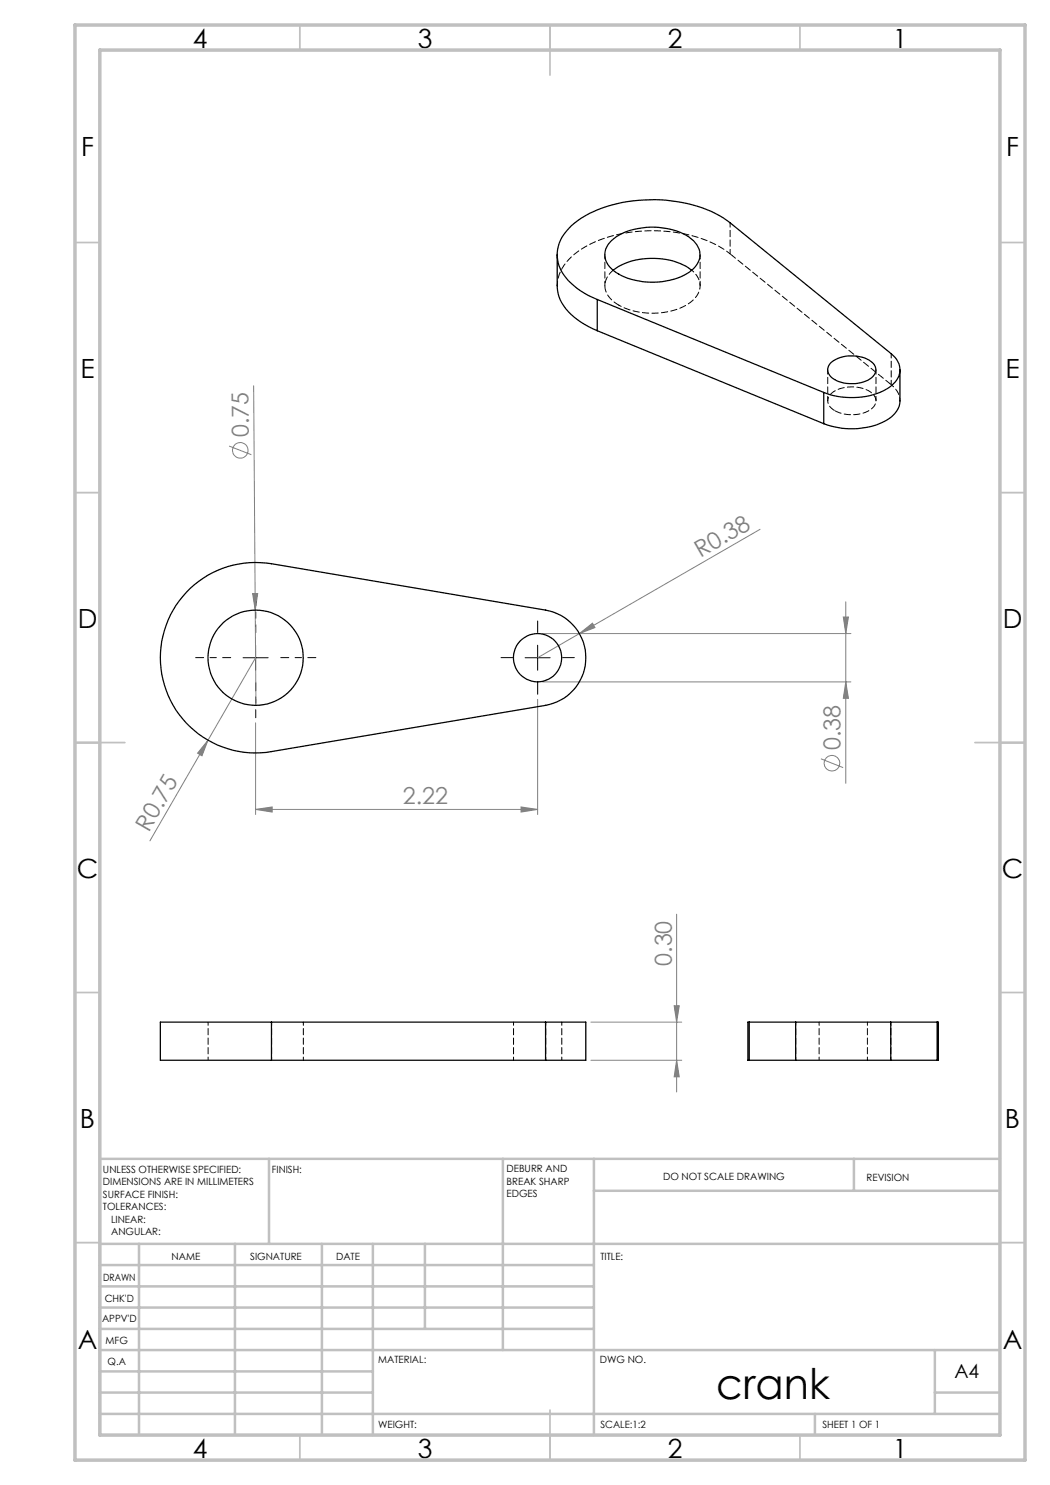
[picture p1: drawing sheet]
<svg xmlns="http://www.w3.org/2000/svg" width="210mm" height="297mm" viewBox="0 0 210 297" stroke-linecap="round" stroke-linejoin="round" font-family="sans-serif">
<g fill="none" stroke="#808080" stroke-width=".2">
<path d="M50.7 77.1l.5 64M45.8 89.2l4.5 1.7M50.5 118.7h1l-.5 3.3zM152 105.9l-36.1 20.8M51.1 131.5l-9.5 16.6M107.5 139.9v23M108.5 126.7h61.7M108.5 136.4h61.7M115.9 126.7l2.6-2.1 .5 .9zM115.9 126.7l-8.4 4.8M168.7 123.4h1l-.5 3.3zM169.2 136.4l.5 3.3h-1z"/>
<path d="M169.2 120.4v36.3M41.6 148.1l-1.2 3.1-.9-.6zM41.6 148.1l-11.6 20.1M51.1 144.6v18.3M164.2 151.8l4.4 1.7M51.1 161.9l3.3-.5v1zM51.1 161.9h56.4M104.2 161.4l3.3 .5-3.3 .5zM135.3 182.8v35.6M118.2 212.1h18.1M118.2 204.4h18.1M134.8 201.2h1.1l-.6 3.2z"/>
<path d="M135.3 212.1l.6 3.3h-1.1z"/>
<circle cx="48.1" cy="90.1" r="1.56"/>
<circle cx="166.4" cy="152.6" r="1.55"/>
</g>
<path d="M46.1 131.5h-7M51.1 126.5v-7M51.1 136.5v7M56.1 131.5h7.1" fill="none" stroke="#000" stroke-width=".2" stroke-dasharray="15.2 1.3 1.3 1.3" stroke-dashoffset="13.6"/>
<path d="M102.5 131.5h-2.3M107.5 126.5v-2.3M107.5 136.5v2.4M112.5 131.5h2.4" fill="none" stroke="#000" stroke-width=".2" stroke-dasharray="15.2 1.3 1.3 1.3"/>
<path d="M48.6 131.5h5M51.1 129v5.1M105 131.5h5M107.5 129v5.1" fill="none" stroke="#000" stroke-width=".2"/>
<g fill="none" stroke="#c0c0c0" stroke-width=".35">
<path d="M60 5v5M110 5v10M160 5v5M15 48.5h5M200 48.5h5M15 98.5h5M200 98.5h5M15 148.5h10M195 148.5h10M15 198.5h5M200 198.5h5M15 248.5h5"/>
<path d="M200 248.5h5M60 287v5M110 282v10M160 287v5"/>
</g>
<g fill="none" stroke="#c0c0c0" stroke-width=".5">
<path d="M53.8 231.8v17M100.6 231.8v38.2M118.8 231.8v55.2M118.8 238.2h81.2M170.8 231.8v6.4M200 231.8h-180v55.2M20 248.8h180M20 257.3h98.8M20 253h98.8M27.8 248.8v38.2M47 248.8v38.2M64.4 248.8v38.2"/>
<path d="M74.6 248.8v38.2M85 248.8v17M20 265.8h98.8M20 261.5h98.8M20 278.5h54.6M20 274.3h54.6M20 270h180M187 278.5h13M187 270v12.8M20 282.8h180M163 282.8v4.2"/>
</g>
<path d="M15 5h190v287h-190zM20 10h180v277h-180z" fill="none" stroke="#c0c0c0" stroke-width=".7"/>
<g fill="#808080">
<path d="M115.9 126.7l2.6-2.1 .5 .9z"/>
<path d="M41.6 148.1l-1.2 3.1-.9-.6z"/>
<path d="M50.5 118.7h1l-.5 3.3z"/>
<path d="M51.1 161.9l3.3-.5v1zM104.2 161.4l3.3 .5-3.3 .5z"/>
<path d="M135.3 212.1l.6 3.3h-1.1zM134.8 201.2h1.1l-.6 3.2z"/>
<path d="M168.7 123.4h1l-.5 3.3zM169.2 136.4l.5 3.3h-1z"/>
</g>
<g fill="none" stroke="#000" stroke-width=".25">
<path d="M111.4 50.9v6.2a8.4 8.4 0 0 0 4.1 6.8l2.2 1.4 1.8 .8M119.5 59.9a13.2 13.2 0 0 1-7.7-6.8 7.4 7.4 0 0 1 2.5-7.9 24 24 0 0 1 15.6-5.2 26 26 0 0 1 16.1 4.6l32.2 26.1a3.8 3.8 0 0 1 0 6.5 14.6 14.6 0 0 1-13.5 1.3M119.5 59.9l45.2 18.6M119.5 59.9v6.2M122.3 48.1a12.8 12.8 0 0 1 10.1-2.5 9.7 9.7 0 0 1 6.9 3.3 3.7 3.7 0 0 1-1.1 5.2 14.3 14.3 0 0 1-13.2 1.3 5.7 5.7 0 0 1-4-4.2l.1-1.4 .5-.9zM122.6 54a14.3 14.3 0 0 1 15.2-.4l.5 .4M119.5 66.1l45.2 18.6M164.7 78.5v6.2M166.1 72.6a7 7 0 0 1 8.3-.1 1.93 1.93 0 0 1-.4 3.3 7.2 7.2 0 0 1-7.8-.4 1.9 1.9 0 0 1-.1-2.8zM180 74v6.2a5.3 5.3 0 0 1-4 4.5 15.5 15.5 0 0 1-11.3 0M38 117.7a19.1 19.1 0 0 1 16.3-5l54.8 9.3a9.7 9.7 0 0 1 8.1 9.5 9.7 9.7 0 0 1-8.1 9.6l-54.8 9.2a19.1 19.1 0 0 1-20.2-10.3 19.1 19.1 0 0 1 3.9-22.3zM54.3 204.4h-22.2v7.7h22.2"/>
<path d="M54.3 204.4v7.7M54.3 212.1h54.8M54.3 204.4h54.8M109.1 204.4h8.1v7.7h-8.1M109.1 204.4v7.7M149.9 204.4h-.3v7.7h.3M149.9 212.1h9.2M149.9 204.4h9.2M149.9 204.4v7.7M159.1 212.1h19.1M159.1 204.4h19.1M159.1 204.4v7.7"/>
<path d="M178.2 212.1h9.2M178.2 204.4h9.2M178.2 204.4v7.7M187.4 204.4h.3v7.7h-.3M187.4 204.4v7.7"/>
<circle cx="51.1" cy="131.5" r="9.5"/>
<circle cx="107.5" cy="131.5" r="4.8"/>
</g>
<path d="M180 80.2a4.2 4.2 0 0 0-1.8-3.3M41.6 204.4v7.6M54.3 204.4v7.6M60.7 212v-7.6M102.7 204.4v7.6M109.1 204.4v7.6M112.4 212v-7.6M159.1 204.4v7.6M163.8 204.4v7.6M173.5 212v-7.6M178.2 212v-7.6" fill="none" stroke="#000" stroke-width=".2" stroke-dasharray="1.3 .6" stroke-dashoffset=".6"/>
<path d="M121 50.9v6.2M140 57.1v-6.2M146 44.6v6.2M146 50.8a25.5 25.5 0 0 0-16.1-4.6 25 25 0 0 0-15 4.6 8.4 8.4 0 0 0-3.5 6.3M165.5 73.9v6.3M178.2 70.7v6.2M175.2 80.2v-6.3" fill="none" stroke="#000" stroke-width=".2" stroke-dasharray="1.3 .6" stroke-dashoffset=".4"/>
<path d="M178.2 76.9l-32.2-26.1M167 82.1a7.1 7.1 0 0 0 7.6-.6 1.99 1.99 0 0 0-.8-3.3 7.1 7.1 0 0 0-7.7 .6 1.99 1.99 0 0 0 .9 3.3" fill="none" stroke="#000" stroke-width=".2" stroke-dasharray="1.3 .6" stroke-dashoffset="-.1"/>
<path d="M123.8 61a14.7 14.7 0 0 0 14-.3 3.9 3.9 0 0 0 1.6-5.6l-1-1.1" fill="none" stroke="#000" stroke-width=".2" stroke-dasharray="1.3 .6" stroke-dashoffset=".7"/>
<path d="M122.6 54a3.7 3.7 0 0 0 .1 6.3l1.1 .7" fill="none" stroke="#000" stroke-width=".2" stroke-dasharray="1.3 .6" stroke-dashoffset=".1"/>
<text font-size="8.5" x="143.3" y="279.7">crank</text>
<g font-size="5.3">
<text x="38.5" y="9.5">4</text>
<text x="83.5" y="9.5">3</text>
<text x="133.6" y="9.5">2</text>
<text x="178.6" y="9.5">1</text>
<text x="16.2" y="31.2">F</text>
<text x="201.2" y="31.2">F</text>
<text x="16.1" y="75.5">E</text>
<text x="201.1" y="75.5">E</text>
<text x="15.5" y="125.5">D</text>
<text x="200.5" y="125.5">D</text>
<text x="15.4" y="175.5">C</text>
<text x="200.4" y="175.5">C</text>
<text x="16" y="225.5">B</text>
<text x="201" y="225.5">B</text>
<text x="15.5" y="269.7">A</text>
<text x="200.5" y="269.7">A</text>
<text x="38.5" y="291.5">4</text>
<text x="83.5" y="291.5">3</text>
<text x="133.6" y="291.5">2</text>
<text x="178.6" y="291.5">1</text>
</g>
<g font-size="4.7" fill="#808080">
<text x="49.8" y="87.5" transform="rotate(-90 49.8 87.5)">0.75</text>
<text x="140.1" y="111.6" transform="rotate(-30 140.1 111.6)">R0.38</text>
<text x="168.1" y="150.1" transform="rotate(-90 168.1 150.1)">0.38</text>
<text x="80.6" y="160.9">2.22</text>
<text x="29.8" y="166.5" transform="rotate(-60 29.8 166.5)">R0.75</text>
<text x="134.3" y="193.2" transform="rotate(-90 134.3 193.2)">0.30</text>
</g>
<text font-size="3.9" x="190.9" y="275.5">A4</text>
<g font-size="2">
<text x="20.6" y="234.6">UNLESS OTHERWISE SPECIFIED:</text>
<text x="20.6" y="237.1">DIMENSIONS ARE IN MILLIMETERS</text>
<text x="20.6" y="239.6">SURFACE FINISH:</text>
<text x="54.4" y="234.6">FINISH:</text>
<text x="101.3" y="234.5">DEBURR AND</text>
<text x="101.3" y="237">BREAK SHARP</text>
<text x="101.3" y="239.5">EDGES</text>
<text x="132.6" y="236">DO NOT SCALE DRAWING</text>
<text x="173.3" y="236.2">REVISION</text>
<text x="20.6" y="242.1">TOLERANCES:</text>
<text x="22.2" y="244.6">LINEAR:</text>
<text x="22.2" y="247.1">ANGULAR:</text>
<text x="34.3" y="252">NAME</text>
<text x="50" y="251.9">SIGNATURE</text>
<text x="67.2" y="251.9">DATE</text>
<text x="120.1" y="251.9">TITLE:</text>
<text x="20.6" y="256.1">DRAWN</text>
<text x="20.9" y="260.3">CHK'D</text>
<text x="20.4" y="264.4">APPV'D</text>
<text x="21.1" y="268.8">MFG</text>
<text x="21.5" y="273">Q.A</text>
<text x="75.6" y="272.5">MATERIAL:</text>
<text x="120" y="272.5">DWG NO.</text>
<text x="75.6" y="285.5">WEIGHT:</text>
<text x="120.1" y="285.6">SCALE:1:2</text>
<text x="164.5" y="285.6">SHEET 1 OF 1</text>
</g>
</svg>
